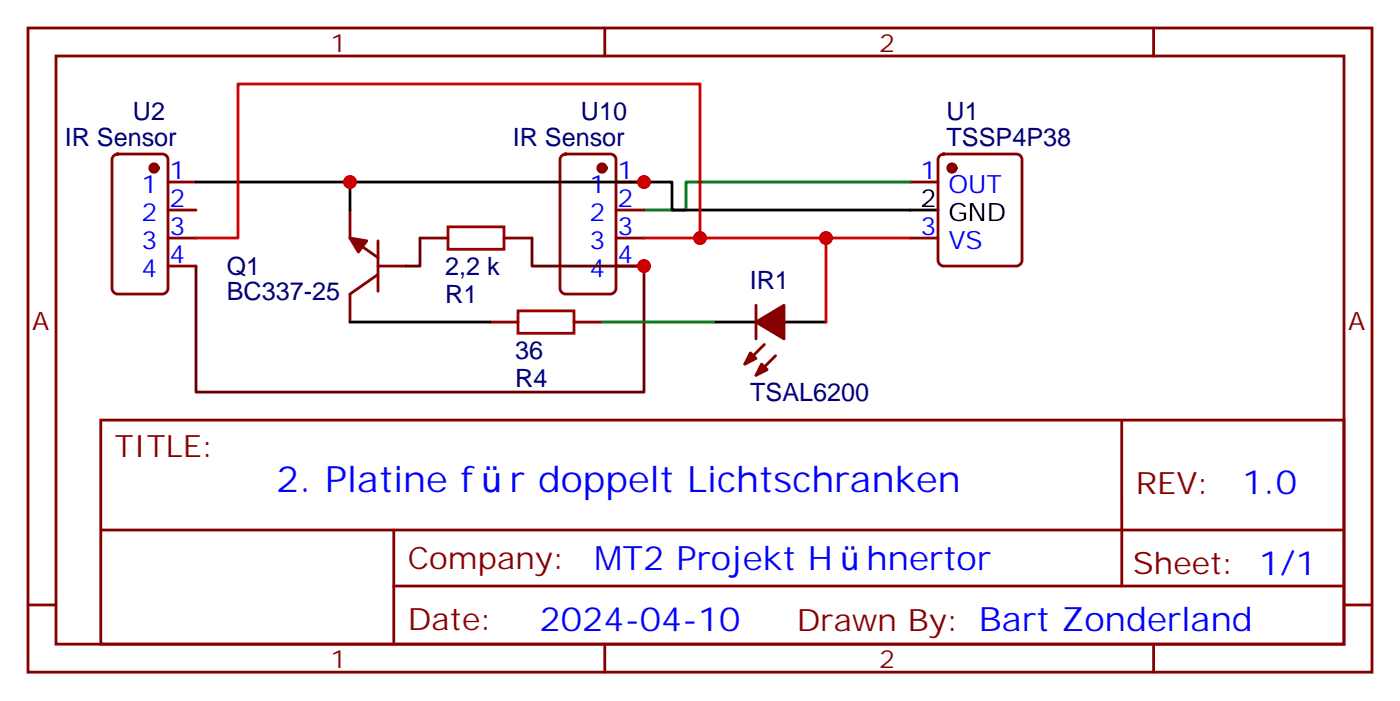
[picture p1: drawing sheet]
<svg xmlns="http://www.w3.org/2000/svg" width="176mm" height="88mm" viewBox="0 0 176 88" stroke-linecap="round" stroke-linejoin="round" font-family="sans-serif">
<g fill="none" stroke="#870000" stroke-width=".35">
<path d="M3.5 3.5h169.4v81.2h-169.4zM7.1 7.1h162.2v74h-162.2zM14.3 19.6l.5-.2h5.7a.71 .71 0 0 1 .7 .7v16.2a.76 .76 0 0 1-.7 .7h-5.7a.76 .76 0 0 1-.7-.7v-16.2zM70.8 19.6l.5-.2h5.6a.71 .71 0 0 1 .7 .7v16.2a.76 .76 0 0 1-.7 .7h-5.6a.76 .76 0 0 1-.7-.7v-16.2zM76.2 3.5v3.6M118.4 19.6l.5-.2h9.2a.71 .71 0 0 1 .7 .7v12.7a.76 .76 0 0 1-.7 .7h-9.2a.76 .76 0 0 1-.7-.7v-12.7zM145.3 3.5v3.6M21.2 30h3.5M21.2 22.9h3.5M21.2 26.5h3.5M21.2 33.5h3.5M44.1 26.5v3.5l3.5 2.5"/>
<path d="M47.6 33.5h3.6M47.6 34.6l-3.5 2.4v3.6M47.6 30.3v6.4M52.9 30h3.5M63.5 30h3.5M77.6 30h3.5M77.6 22.9h3.5M77.6 26.5h3.5M77.6 33.5h3.5M95.2 38.5v4.2M114.7 30h3.5M114.7 22.9h3.5"/>
<path d="M12.7 52.9h156.6v28.2h-156.6zM61.7 40.6h3.6M72.3 40.6h3.5M96.3 43.4l-2.5 2.5M97.7 44.8l-2.5 2.5M141.3 52.9v20.9M3.5 76.2h3.6M12.7 66.8h156.5M49.6 73.8h119.6M49.6 66.8v14.1M169.3 76.2h3.6M76.2 81.1v3.6"/>
<path d="M145.3 81.1v3.6"/>
</g>
<path d="M24.7 22.9h19.4M44.1 26.5v-3.6h40.6v3.6h33.5M44.1 40.6h17.6M90 40.6h5.2M98.8 40.6h5.3" fill="none" stroke="#000" stroke-width=".35"/>
<g fill="#870000" stroke="#870000" stroke-width=".35">
<path d="M95.2 40.6l3.6-2.1v4.2z"/>
<path d="M94.5 44.4l.7 .8-1.4 .7z"/>
<path d="M96 45.9l.7 .7-1.5 .7z"/>
<path d="M44.1 30l2.1 .3-1 1.4z"/>
<circle cx="119.9" cy="21.2" r=".53"/>
<circle cx="75.8" cy="21.2" r=".53"/>
<circle cx="19.4" cy="21.2" r=".53"/>
</g>
<path d="M114.7 22.9h-28.3v3.6h-5.3M75.8 40.6h14.2" fill="none" stroke="#008700" stroke-width=".35"/>
<path d="M56.4 28.6h7.1v2.8h-7.1zM65.3 39.2h7v2.8h-7z" fill="none" stroke="#a10000" stroke-width=".35"/>
<path d="M24.7 30h5.3v-19.4h58.2v19.4M81.1 30h23v10.6M104.1 30h10.6" fill="none" stroke="#c00" stroke-width=".35"/>
<path d="M52.9 30v3.5h-1.7M67 30v3.5h14.1v15.9h-56.4v-15.9" fill="none" stroke="#600" stroke-width=".35"/>
<g fill="#c00">
<circle cx="81.1" cy="22.9" r=".88"/>
<circle cx="104.1" cy="30" r=".88"/>
<circle cx="44.1" cy="22.9" r=".88"/>
<circle cx="81.1" cy="33.5" r=".88"/>
<circle cx="88.2" cy="30" r=".88"/>
</g>
<g font-size="4.6" fill="#00f">
<text x="34.8" y="61.9">2. Platine f</text>
<text x="64.2" y="61.9">r doppelt Lichtschranken</text>
</g>
<g font-size="4.2" fill="#00f">
<text x="156.5" y="62.2">1.0</text>
<text x="74.9" y="71.7">MT2 Projekt H</text>
<text x="109.2" y="71.7">hnertor</text>
<text x="68" y="79.5">2024-04-10</text>
</g>
<g font-size="3.9" fill="#800">
<text x="14.5" y="57.5">TITLE:</text>
<text x="143.1" y="62.2">REV:</text>
<text x="51.4" y="71.7">Company:</text>
<text x="142.7" y="72.3">Sheet: 1/1</text>
<text x="51.4" y="79.4">Date:</text>
<text x="100.4" y="79.5">Drawn By: Bart Zonderland</text>
</g>
<g font-size="3.2" fill="#800">
<text x="41.6" y="6.5">1</text>
<text x="110.8" y="6.5">2</text>
<text x="4.1" y="41.6">A</text>
<text x="169.9" y="41.6">A</text>
<text x="41.6" y="84.1">1</text>
<text x="110.8" y="84.1">2</text>
</g>
<g font-size="3.2" fill="#000080">
<text x="16.7" y="15.1">U2</text>
<text x="73.2" y="15.1">U10</text>
<text x="119.3" y="15.1">U1</text>
<text x="8.1" y="18.3">IR Sensor</text>
<text x="64.6" y="18.3">IR Sensor</text>
<text x="119.3" y="18.3">TSSP4P38</text>
<text x="28.6" y="34.6">Q1</text>
<text x="56.1" y="34.7">2,2 k</text>
<text x="28.6" y="37.8">BC337-25</text>
<text x="56.1" y="38.2">R1</text>
<text x="94.5" y="36.4">IR1</text>
<text x="64.9" y="45.2">36</text>
<text x="64.9" y="48.8">R4</text>
<text x="94.5" y="50.5">TSAL6200</text>
</g>
<g font-size="3.2" fill="#00f">
<text x="21.3" y="22.6">1</text>
<text x="77.8" y="22.6">1</text>
<text x="116" y="22.6">1</text>
<text x="17.8" y="24.3">1</text>
<text x="17.8" y="27.9">2</text>
<text x="21.3" y="26.1">2</text>
<text x="21.3" y="29.6">3</text>
<text x="74.3" y="24.3">1</text>
<text x="74.3" y="27.9">2</text>
<text x="77.8" y="26.1">2</text>
<text x="77.8" y="29.6">3</text>
<text x="116" y="29.6">3</text>
<text x="119.5" y="24.3">OUT</text>
<text x="17.8" y="31.4">3</text>
<text x="17.8" y="34.9">4</text>
<text x="21.3" y="33.2">4</text>
<text x="74.3" y="31.4">3</text>
<text x="74.3" y="34.9">4</text>
<text x="77.8" y="33.2">4</text>
<text x="119.5" y="31.4">VS</text>
</g>
<g font-size="3.2">
<text x="116" y="26.1">2</text>
<text x="119.5" y="27.9">GND</text>
</g>
</svg>
